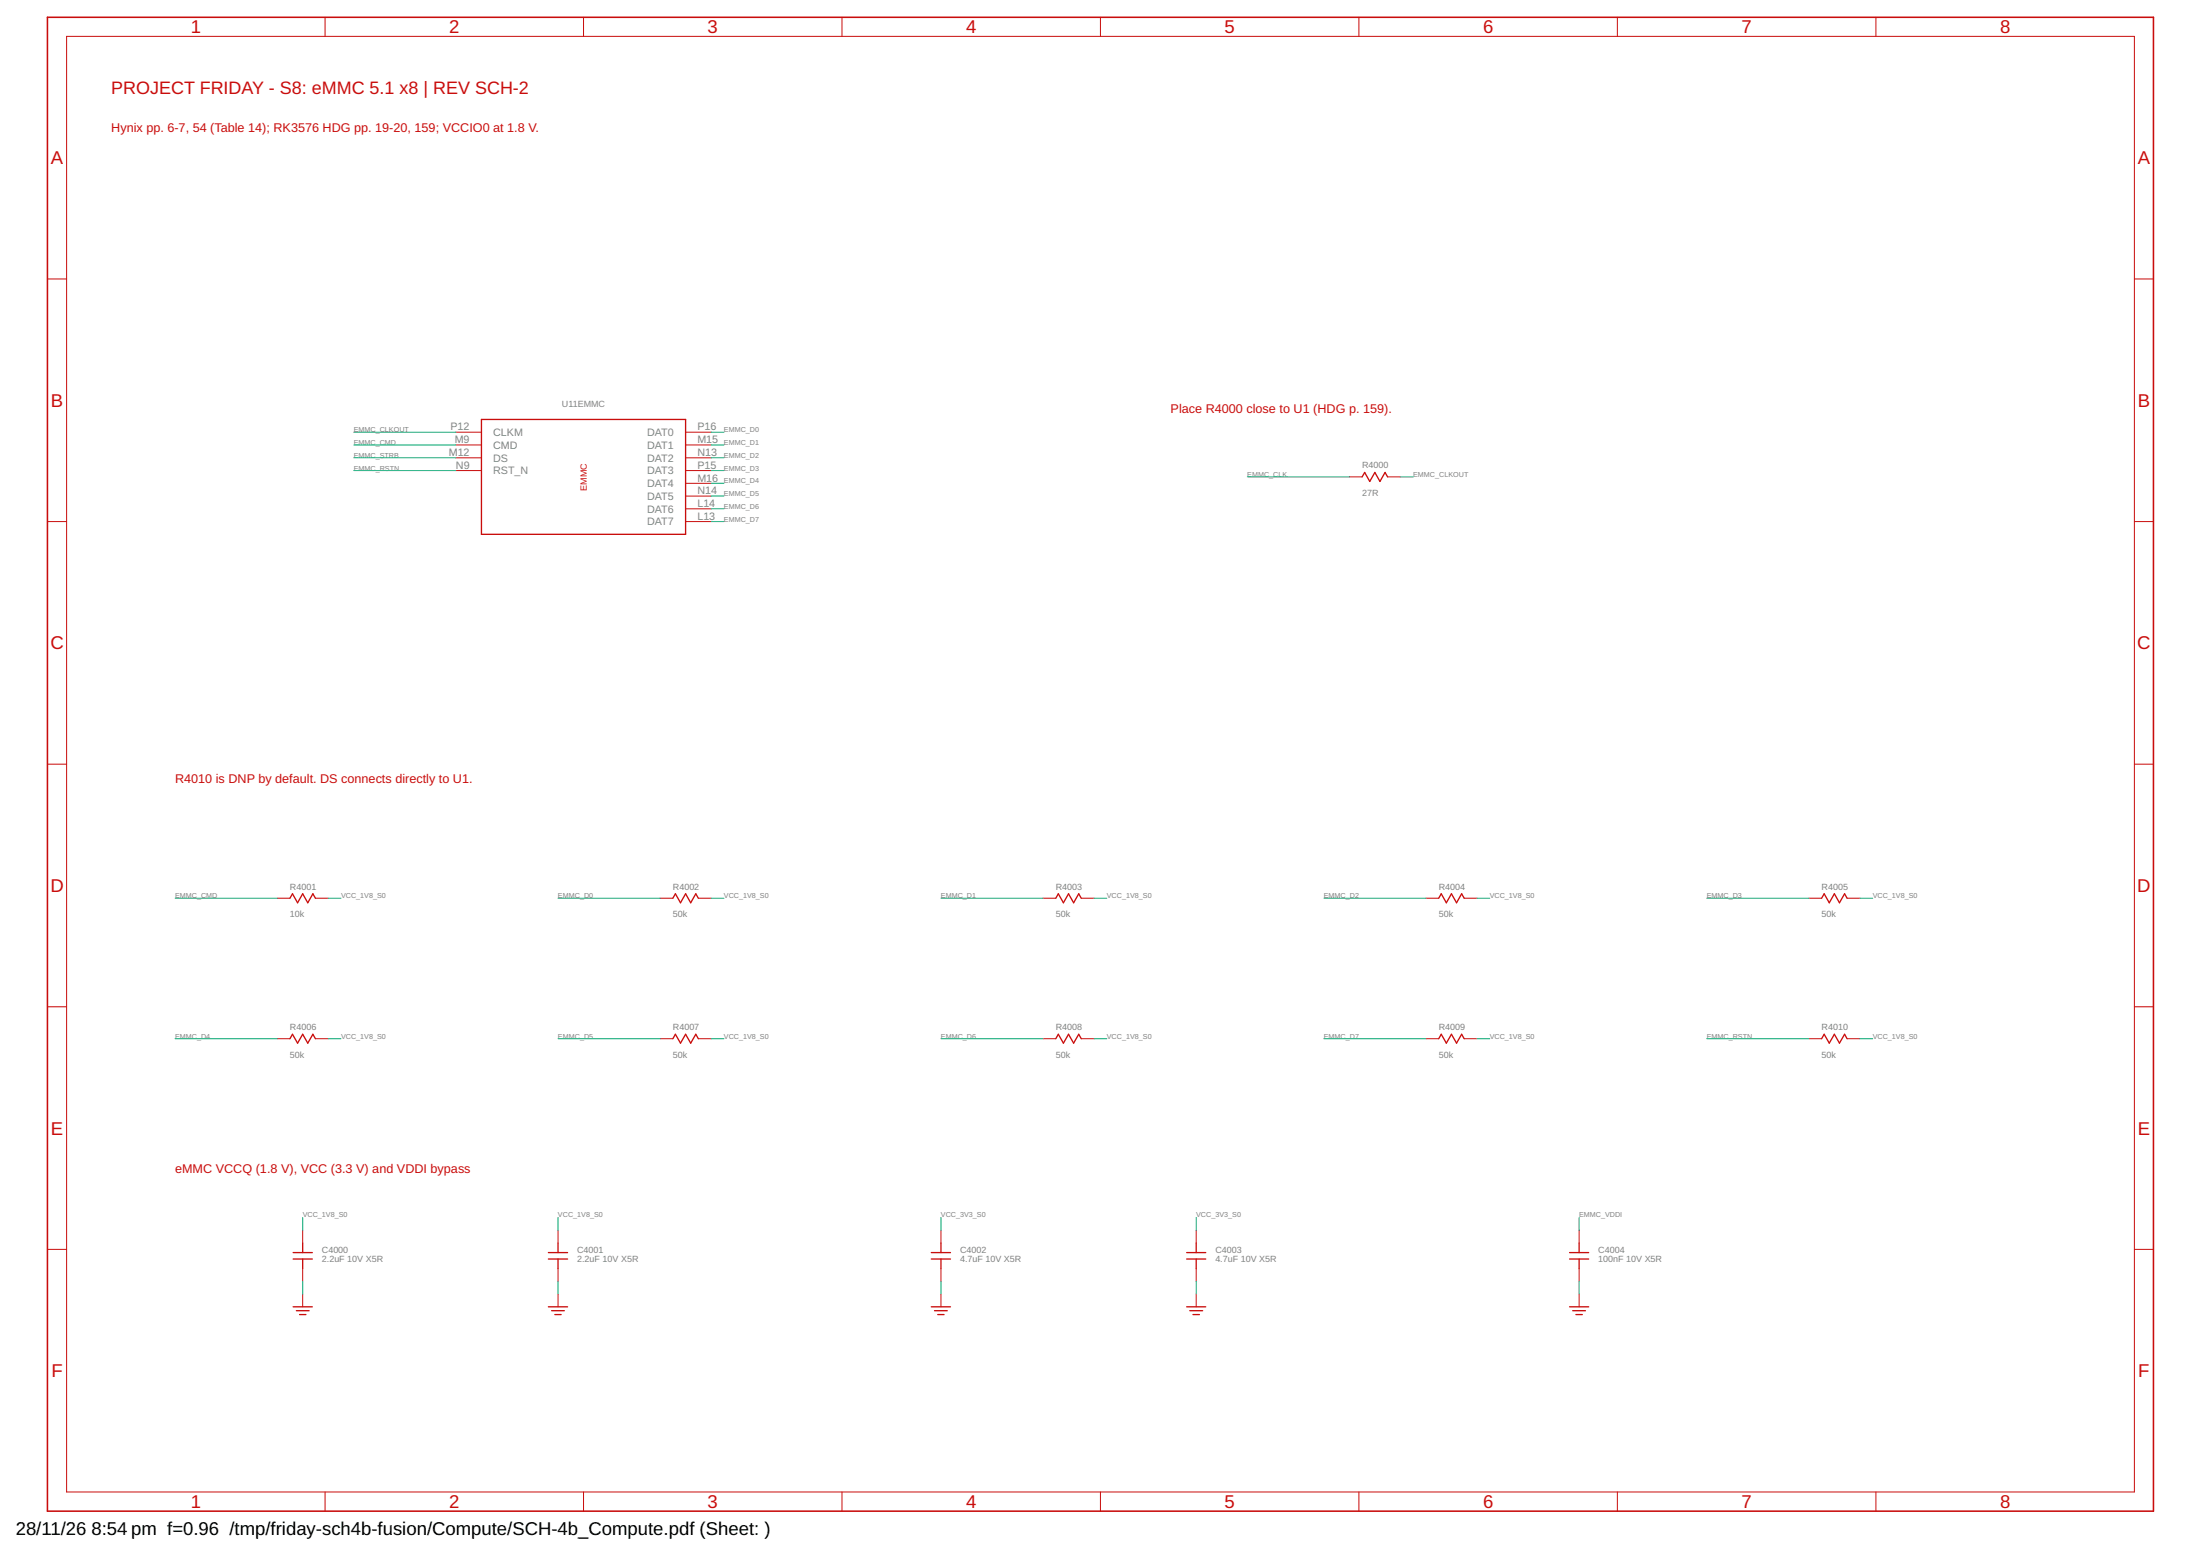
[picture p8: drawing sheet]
<svg xmlns="http://www.w3.org/2000/svg" width="420mm" height="297mm" viewBox="0 0 420 297" stroke-linecap="round" stroke-linejoin="round" font-family="sans-serif">
<path d="M9.1 3.3h402.2v285.2h-402.2z" fill="none" stroke="#c90d0c" stroke-width=".3"/>
<g fill="none" stroke="#c90d0c" stroke-width=".19">
<path d="M12.7 6.9h394.9v277.9h-394.9zM62.1 3.3v3.6M111.4 3.3v3.6M160.8 3.3v3.6M210.2 3.3v3.6M259.5 3.3v3.6M308.9 3.3v3.6M358.3 3.3v3.6M9.1 53.3h3.6M407.6 53.3h3.7M9.1 99.6h3.6M87.1 82.5h4.8"/>
<path d="M87.1 84.9h4.8M87.1 87.4h4.8M87.1 89.8h4.8M130.9 99.6h4.9M130.9 82.5h4.9M130.9 84.9h4.9M130.9 87.4h4.9M130.9 89.8h4.9M130.9 92.3h4.9M130.9 94.7h4.9M130.9 97.1h4.9M257.7 91h2.4"/>
<path d="M265 91h2.5M407.6 99.6h3.7M9.1 145.9h3.6M407.6 145.9h3.7M52.9 171.5h2.5M60.2 171.5h2.5M126.1 171.5h2.4M133.4 171.5h2.4M199.2 171.5h2.4M206.5 171.5h2.5M272.3 171.5h2.5M279.6 171.5h2.5"/>
<path d="M345.5 171.5h2.4M352.8 171.5h2.4M9.1 192.2h3.6M52.9 198.3h2.5M60.2 198.3h2.5M126.1 198.3h2.4M133.4 198.3h2.4M199.2 198.3h2.4M206.5 198.3h2.5M272.3 198.3h2.5M279.6 198.3h2.5M345.5 198.3h2.4"/>
<path d="M352.8 198.3h2.4M407.6 192.2h3.7M9.1 238.5h3.6M57.8 234.9v2.4M106.6 234.9v2.4M179.7 234.9v2.4M228.5 234.9v2.4M301.6 234.9v2.4M407.6 238.5h3.7M57.8 242.2v2.4M57.8 247v2.5M106.6 242.2v2.4"/>
<path d="M106.6 247v2.5M179.7 242.2v2.4M179.7 247v2.5M228.5 242.2v2.4M228.5 247v2.5M301.6 242.2v2.4M301.6 247v2.5M62.1 284.8v3.7M111.4 284.8v3.7M160.8 284.8v3.7M210.2 284.8v3.7M259.5 284.8v3.7"/>
<path d="M308.9 284.8v3.7M358.3 284.8v3.7"/>
</g>
<g fill="none" stroke="#c90d0c" stroke-width=".25">
<path d="M91.9 80.1h39v21.9h-39zM260.1 91l.5-.8 1 1.7 1-1.7 .9 1.7 1-1.7 .5 .8M55.4 171.5l.5-.9 .9 1.7 1-1.7 1 1.7 1-1.7 .4 .9M128.5 171.5l.5-.9 1 1.7 .9-1.7 1 1.7 1-1.7 .5 .9M201.6 171.5l.5-.9 1 1.7 1-1.7 .9 1.7 1-1.7 .5 .9M274.8 171.5l.5-.9 .9 1.7 1-1.7 1 1.7 .9-1.7 .5 .9M347.9 171.5l.5-.9 1 1.7 .9-1.7 1 1.7 1-1.7 .5 .9M55.4 198.3l.5-.9 .9 1.7 1-1.7 1 1.7 1-1.7 .4 .9M128.5 198.3l.5-.9 1 1.7 .9-1.7 1 1.7 1-1.7 .5 .9M201.6 198.3l.5-.9 1 1.7 1-1.7 .9 1.7 1-1.7 .5 .9M274.8 198.3l.5-.9 .9 1.7 1-1.7 1 1.7 .9-1.7 .5 .9M347.9 198.3l.5-.9 1 1.7 .9-1.7 1 1.7 1-1.7 .5 .9"/>
<path d="M56 239.1h3.6M57.8 237.3v1.8M104.7 239.1h3.7M106.6 237.3v1.8M177.9 239.1h3.6M179.7 237.3v1.8M226.6 239.1h3.7M228.5 237.3v1.8M299.8 239.1h3.6M301.6 237.3v1.8M56 240.3h3.6M56 249.5h3.6"/>
<path d="M56.6 250.2h2.4M57.2 251h1.2M57.8 240.3v1.9M104.7 240.3h3.7M104.7 249.5h3.7M105.3 250.2h2.5M106 251h1.2M106.6 240.3v1.9M177.9 240.3h3.6M177.9 249.5h3.6M178.5 250.2h2.4M179.1 251h1.2"/>
<path d="M179.7 240.3v1.9M226.6 240.3h3.7M226.6 249.5h3.7M227.2 250.2h2.5M227.8 251h1.3M228.5 240.3v1.9M299.8 240.3h3.6M299.8 249.5h3.6M300.4 250.2h2.4M301 251h1.2M301.6 240.3v1.9"/>
</g>
<g fill="none" stroke="#0dab76" stroke-width=".19">
<path d="M67.6 82.5h19.5M67.6 84.9h19.5M67.6 87.4h19.5M67.6 89.8h19.5M135.8 82.5h2.5M135.8 84.9h2.5M135.8 87.4h2.5M135.8 89.8h2.5M135.8 92.3h2.5M135.8 94.7h2.5M135.8 97.1h2.5M135.8 99.6h2.5"/>
<path d="M238.2 91h19.5M267.5 91h2.4M33.4 171.5h19.5M62.7 171.5h2.4M106.6 171.5h19.5M135.8 171.5h2.5M179.7 171.5h19.5M209 171.5h2.4M252.8 171.5h19.5M282.1 171.5h2.4M326 171.5h19.5M355.2 171.5h2.5"/>
<path d="M33.4 198.3h19.5M62.7 198.3h2.4M106.6 198.3h19.5M135.8 198.3h2.5M179.7 198.3h19.5M209 198.3h2.4M252.8 198.3h19.5M282.1 198.3h2.4M326 198.3h19.5M355.2 198.3h2.5M57.8 232.4v2.5M106.6 232.4v2.5"/>
<path d="M179.7 232.4v2.5M228.5 232.4v2.5M301.6 232.4v2.5M57.8 244.6v2.4M106.6 244.6v2.4M179.7 244.6v2.4M228.5 244.6v2.4M301.6 244.6v2.4"/>
</g>
<g font-size="3.5" fill="#c90d0c">
<text x="36.4" y="6.4">1</text>
<text x="85.8" y="6.4">2</text>
<text x="135.1" y="6.4">3</text>
<text x="184.5" y="6.4">4</text>
<text x="233.9" y="6.4">5</text>
<text x="283.2" y="6.4">6</text>
<text x="332.6" y="6.4">7</text>
<text x="382" y="6.4">8</text>
<text x="9.7" y="31.4">A</text>
<text x="408.3" y="31.4">A</text>
<text x="9.7" y="77.7">B</text>
<text x="408.3" y="77.7">B</text>
<text x="9.6" y="124">C</text>
<text x="408.2" y="124">C</text>
<text x="9.6" y="170.3">D</text>
<text x="408.2" y="170.3">D</text>
<text x="9.7" y="216.6">E</text>
<text x="408.3" y="216.6">E</text>
<text x="9.8" y="262.9">F</text>
<text x="408.4" y="262.9">F</text>
<text x="36.4" y="287.9">1</text>
<text x="85.8" y="287.9">2</text>
<text x="135.1" y="287.9">3</text>
<text x="184.5" y="287.9">4</text>
<text x="233.9" y="287.9">5</text>
<text x="283.2" y="287.9">6</text>
<text x="332.6" y="287.9">7</text>
<text x="382" y="287.9">8</text>
</g>
<g font-size="3.5">
<text x="3" y="293">28/11/26</text>
<text x="17.5" y="293">8:54 pm f=0.96 /tmp/friday-sch4b-fusion/Compute/SCH-4b_Compute.pdf (Sheet: )</text>
</g>
<text font-size="3.4" fill="#c90d0c" x="21.2" y="17.9">PROJECT FRIDAY - S8: eMMC 5.1 x8 | REV SCH-2</text>
<g font-size="2.4" fill="#c90d0c">
<text x="21.2" y="25.2">Hynix pp. 6-7, 54 (Table 14); RK3576 HDG pp. 19-20, 159; VCCIO0 at 1.8 V.</text>
<text x="223.6" y="78.9">Place R4000 close to U1 (HDG p. 159).</text>
<text x="33.4" y="149.5">R4010 is DNP by default. DS connects directly to U1.</text>
<text x="33.4" y="223.9">eMMC VCCQ (1.8 V), VCC (3.3 V) and VDDI bypass</text>
</g>
<g font-size="2.1" fill="#808080">
<text x="86" y="82.2">P12</text>
<text x="94.2" y="83.2">CLKM</text>
<text x="123.6" y="83.2">DAT0</text>
<text x="133.2" y="82.2">P16</text>
<text x="85.7" y="87">M12</text>
<text x="86.8" y="84.6">M9</text>
<text x="87.1" y="89.5">N9</text>
<text x="94.2" y="85.7">CMD</text>
<text x="94.2" y="88.1">DS</text>
<text x="123.6" y="85.7">DAT1</text>
<text x="123.6" y="88.1">DAT2</text>
<text x="133.2" y="84.6">M15</text>
<text x="133.2" y="87">N13</text>
<text x="133.2" y="89.5">P15</text>
<text x="94.2" y="90.6">RST_N</text>
<text x="123.6" y="90.6">DAT3</text>
<text x="123.6" y="93">DAT4</text>
<text x="123.6" y="95.4">DAT5</text>
<text x="133.2" y="91.9">M16</text>
<text x="133.2" y="94.4">N14</text>
<text x="123.6" y="97.9">DAT6</text>
<text x="123.6" y="100.3">DAT7</text>
<text x="133.2" y="96.8">L14</text>
<text x="133.2" y="99.2">L13</text>
</g>
<g font-size="1.7" fill="#808080">
<text x="107.3" y="77.6">U11EMMC</text>
<text x="260.1" y="89.4">R4000</text>
<text x="260.1" y="94.7">27R</text>
<text x="55.4" y="169.8">R4001</text>
<text x="128.5" y="169.8">R4002</text>
<text x="201.6" y="169.8">R4003</text>
<text x="274.8" y="169.8">R4004</text>
<text x="347.9" y="169.8">R4005</text>
<text x="55.4" y="175.1">10k</text>
<text x="128.5" y="175.1">50k</text>
<text x="201.6" y="175.1">50k</text>
<text x="274.8" y="175.1">50k</text>
<text x="347.9" y="175.1">50k</text>
<text x="55.4" y="196.7">R4006</text>
<text x="128.5" y="196.7">R4007</text>
<text x="201.6" y="196.7">R4008</text>
<text x="274.8" y="196.7">R4009</text>
<text x="347.9" y="196.7">R4010</text>
<text x="55.4" y="201.9">50k</text>
<text x="128.5" y="201.9">50k</text>
<text x="201.6" y="201.9">50k</text>
<text x="274.8" y="201.9">50k</text>
<text x="347.9" y="201.9">50k</text>
<text x="61.5" y="239.1">C4000</text>
<text x="110.2" y="239.1">C4001</text>
<text x="183.4" y="239.1">C4002</text>
<text x="232.1" y="239.1">C4003</text>
<text x="305.2" y="239.1">C4004</text>
<text x="61.5" y="240.9">2.2uF 10V X5R</text>
<text x="110.2" y="240.9">2.2uF 10V X5R</text>
<text x="183.4" y="240.9">4.7uF 10V X5R</text>
<text x="232.1" y="240.9">4.7uF 10V X5R</text>
<text x="305.2" y="240.9">100nF 10V X5R</text>
</g>
<text font-size="1.7" fill="#c90d0c" x="112.1" y="93.6" transform="rotate(-90 112.1 93.6)">EMMC</text>
<g font-size="1.4" fill="#808080">
<text x="67.6" y="82.5">EMMC_CLKOUT</text>
<text x="138.3" y="82.5">EMMC_D0</text>
<text x="67.6" y="85">EMMC_CMD</text>
<text x="67.6" y="87.4">EMMC_STRB</text>
<text x="67.6" y="89.8">EMMC_RSTN</text>
<text x="138.3" y="85">EMMC_D1</text>
<text x="138.3" y="87.4">EMMC_D2</text>
<text x="138.3" y="89.8">EMMC_D3</text>
<text x="138.3" y="92.3">EMMC_D4</text>
<text x="138.3" y="94.7">EMMC_D5</text>
<text x="238.2" y="91">EMMC_CLK</text>
<text x="269.9" y="91">EMMC_CLKOUT</text>
<text x="138.3" y="97.1">EMMC_D6</text>
<text x="138.3" y="99.6">EMMC_D7</text>
<text x="33.4" y="171.5">EMMC_CMD</text>
<text x="65.1" y="171.5">VCC_1V8_S0</text>
<text x="106.6" y="171.5">EMMC_D0</text>
<text x="138.3" y="171.5">VCC_1V8_S0</text>
<text x="179.7" y="171.5">EMMC_D1</text>
<text x="211.4" y="171.5">VCC_1V8_S0</text>
<text x="252.8" y="171.5">EMMC_D2</text>
<text x="284.5" y="171.5">VCC_1V8_S0</text>
<text x="326" y="171.5">EMMC_D3</text>
<text x="357.6" y="171.5">VCC_1V8_S0</text>
<text x="33.4" y="198.3">EMMC_D4</text>
<text x="65.1" y="198.3">VCC_1V8_S0</text>
<text x="106.6" y="198.3">EMMC_D5</text>
<text x="138.3" y="198.3">VCC_1V8_S0</text>
<text x="179.7" y="198.3">EMMC_D6</text>
<text x="211.4" y="198.3">VCC_1V8_S0</text>
<text x="252.8" y="198.3">EMMC_D7</text>
<text x="284.5" y="198.3">VCC_1V8_S0</text>
<text x="326" y="198.3">EMMC_RSTN</text>
<text x="357.6" y="198.3">VCC_1V8_S0</text>
<text x="57.8" y="232.4">VCC_1V8_S0</text>
<text x="106.6" y="232.4">VCC_1V8_S0</text>
<text x="179.7" y="232.4">VCC_3V3_S0</text>
<text x="228.5" y="232.4">VCC_3V3_S0</text>
<text x="301.6" y="232.4">EMMC_VDDI</text>
</g>
</svg>
